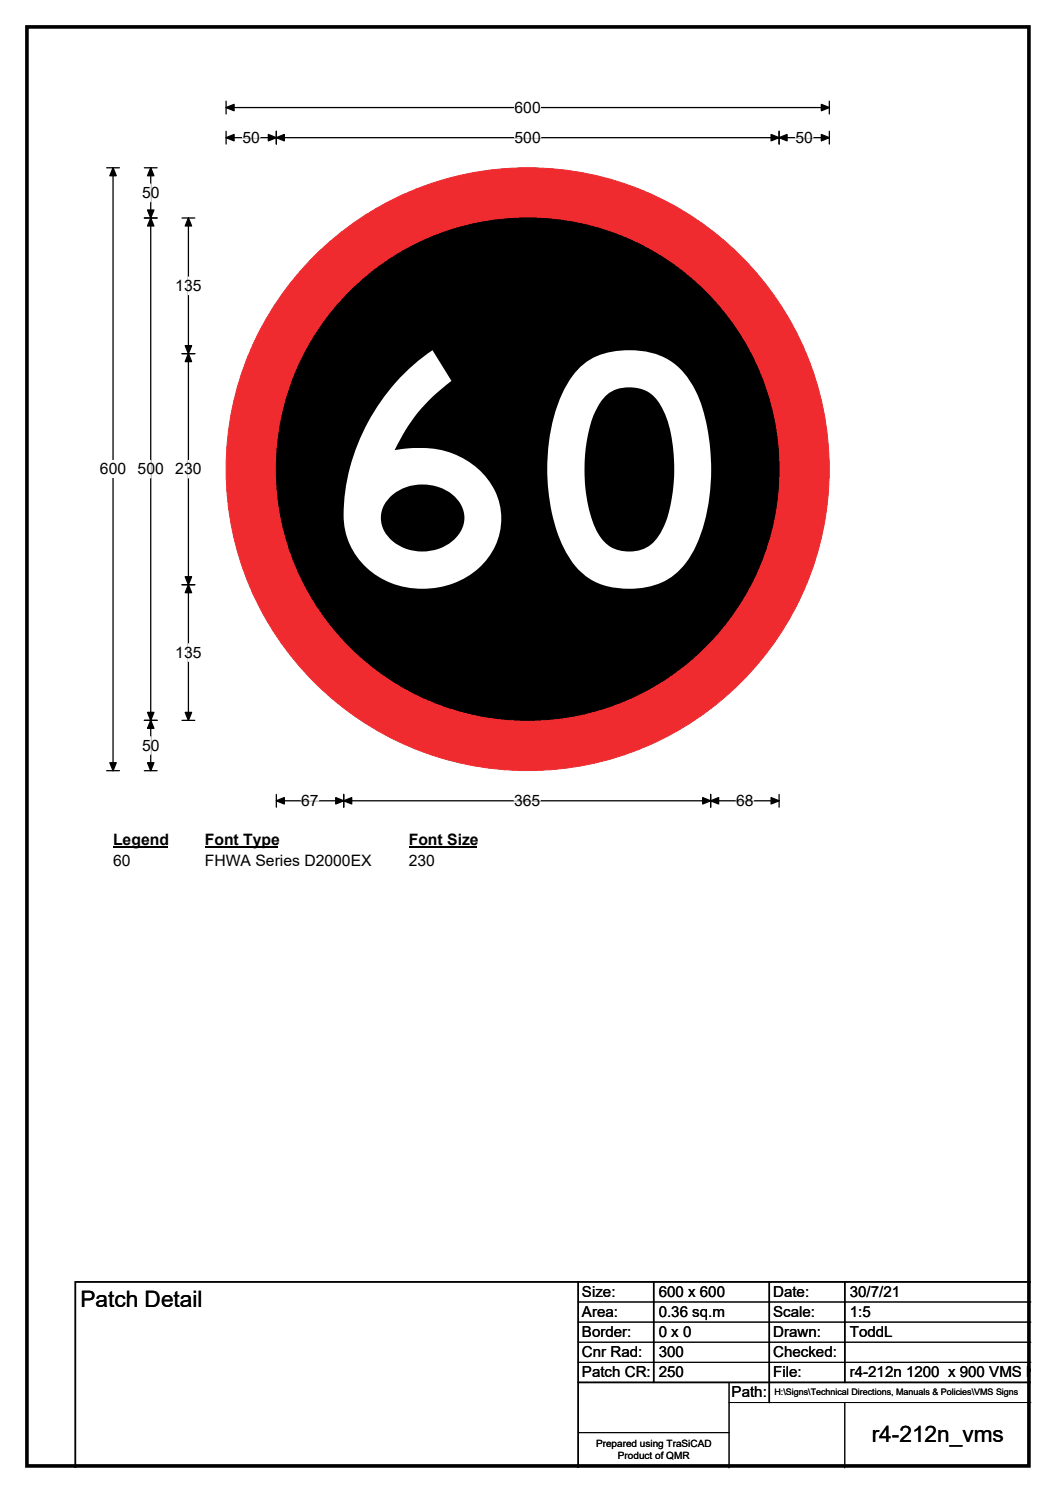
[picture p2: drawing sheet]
<svg xmlns="http://www.w3.org/2000/svg" width="210mm" height="297mm" viewBox="0 0 210 297" stroke-linecap="round" stroke-linejoin="round" font-family="sans-serif">
<path d="M5.4 5.4h199.2v286.3h-199.2z" fill="none" stroke="#000" stroke-width=".72"/>
<path d="M45 21.4h119.9M45 20.1v2.6M164.9 20.1v2.6" fill="none" stroke="#000" stroke-width=".25"/>
<path d="M45 21.4l1.5-.6v1.2zM163.3 20.8l1.6 .6-1.6 .6z" fill="#000" stroke="#000" stroke-width=".25"/>
<path d="M102.3 19.7h5.2v3.5h-5.2z" fill="#fff"/>
<g fill="none" stroke="#000" stroke-width=".25">
<path d="M21.2 33.4h2.5M22.5 33.4v119.9M45 27.4h119.9M45 26.1v2.6M54.9 26.1v2.6M154.9 26.1v2.6M164.9 26.1v2.6M21.2 153.3h2.5M54.9 158.1v2.5M54.9 159.3h100M68.3 158.1v2.5M141.3 158.1v2.5"/>
<path d="M154.9 158.1v2.5"/>
</g>
<g fill="#000" stroke="#000" stroke-width=".25">
<path d="M22.5 33.4l.6 1.6h-1.3zM45 27.4l1.5-.6v1.2zM54.9 27.4l1.6-.6v1.2zM53.4 26.8l1.5 .6-1.5 .6zM153.3 26.8l1.6 .6-1.6 .6zM154.9 27.4l1.6-.6v1.2zM163.3 26.8l1.6 .6-1.6 .6zM21.8 151.7h1.3l-.6 1.6zM54.9 159.3l1.6-.6v1.3zM68.3 159.3l1.6-.6v1.3zM66.8 158.7l1.5 .6-1.5 .7zM139.7 158.7l1.6 .6-1.6 .7z"/>
<path d="M141.3 159.3l1.6-.6v1.3zM153.3 158.7l1.6 .6-1.6 .7z"/>
</g>
<path d="M48.2 27.4h3.5M102.3 27.4h5.2M158.2 27.4h3.4M59.9 159.3h3.5M102.2 159.3h5.2M146.4 159.3h3.5" fill="none" stroke="#fff" stroke-width=".25"/>
<path d="M19.9 91.6h5.2v3.5h-5.2z" fill="#fff"/>
<path d="M28.7 33.4h2.5M30 33.4v119.9M28.7 43.4h2.5M36.2 43.4h2.5M37.5 43.4v99.9M36.2 70.4h2.5M36.2 116.3h2.5M28.7 143.3h2.5M28.7 153.3h2.5M36.2 143.3h2.5" fill="none" stroke="#000" stroke-width=".25"/>
<path d="M30 33.4l.6 1.6h-1.3zM30 43.4l.6 1.6h-1.3zM29.3 41.8h1.3l-.6 1.6zM37.5 43.4l.6 1.6h-1.3zM37.5 70.4l.6 1.5h-1.3zM36.8 68.8h1.3l-.6 1.6zM36.8 114.7h1.3l-.6 1.6zM37.5 116.3l.6 1.6h-1.3zM29.3 141.7h1.3l-.6 1.6zM30 143.3l.6 1.6h-1.3zM29.3 151.7h1.3l-.6 1.6zM36.8 141.7h1.3l-.6 1.6z" fill="#000" stroke="#000" stroke-width=".25"/>
<path d="M30 36.6v3.5M37.5 55.1v3.5M30 91.6v3.5M37.5 91.6v3.5M37.5 128.1v3.5M30 146.6v3.5" fill="none" stroke="#fff" stroke-width=".25"/>
<path d="M22.5 165.3h10.7v3.5h-10.7z" fill="#fff"/>
<path d="M22.5 168.6h10.7" fill="none" stroke="#000" stroke-width=".32"/>
<path d="M40.7 165.3h14.4v3.5h-14.4z" fill="#fff"/>
<path d="M40.7 168.6h14.4" fill="none" stroke="#000" stroke-width=".32"/>
<path d="M81.3 165.3h13.4v3.5h-13.4z" fill="#fff"/>
<path d="M81.3 168.6h13.4" fill="none" stroke="#000" stroke-width=".32"/>
<g fill="#fff">
<path d="M22.5 169.5h3.5v3.5h-3.5z"/>
<path d="M40.7 169.5h33.1v3.5h-33.1z"/>
<path d="M81.3 169.5h5.2v3.5h-5.2z"/>
</g>
<circle cx="104.9" cy="93.3" r="60" fill="#ef2b2f" stroke="#ef2b2f" stroke-width=".2"/>
<circle cx="104.9" cy="93.3" r="50" fill="#000" stroke="#000" stroke-width=".2"/>
<path d="M80.1 74.6a37.7 37.7 0 0 1 5.9-4.9l3.8 6.1a34.4 34.4 0 0 0-11.3 13.8l.5-.1a23.2 23.2 0 0 1 11 .7 14 14 0 0 1 9.5 15.1 14.8 14.8 0 0 1-13.9 11.8 15.3 15.3 0 0 1-17.1-12.3 38.3 38.3 0 0 1 6.7-24.2 41.3 41.3 0 0 1 4.9-6zM77.5 99a5.8 5.8 0 0 0 1.4 9.3 9.3 9.3 0 0 0 12.8-2.7 5.9 5.9 0 0 0-3-8.1 9.7 9.7 0 0 0-11.2 1.5zM115.4 73a14.2 14.2 0 0 1 10.8-3.3 13.4 13.4 0 0 1 12.4 8.6 40.8 40.8 0 0 1-.1 30.1 13.5 13.5 0 0 1-14 8.7 13 13 0 0 1-12.4-8.2 39 39 0 0 1-.1-31 17.4 17.4 0 0 1 3.4-4.9zM120.5 78.7a16.1 16.1 0 0 0-3.8 9 31.8 31.8 0 0 0 2 18.1 7.1 7.1 0 0 0 12.5 .4 25.7 25.7 0 0 0 2.8-10.9 31.3 31.3 0 0 0-2-13.5 7.3 7.3 0 0 0-11.5-3.1z" fill="#fff"/>
<path d="M115 255v37M130 255v20M153 255v24M168 255v20M205 255h-190v37M115 275h90" fill="none" stroke="#000" stroke-width=".3"/>
<path d="M115 259h90M115 263h90M115 267h90M115 271h90M145 279h60M145 275v17M168 279v13M115 285h30" fill="none" stroke="#000" stroke-width=".2"/>
<g font-size="4.5">
<text x="16" y="260.1">Patch Detail</text>
<text x="173.3" y="286.9">r4-212n_vms</text>
</g>
<g font-size="3.1">
<text x="102.3" y="22.5">600</text>
<text x="48.2" y="28.4">50</text>
<text x="102.3" y="28.4">500</text>
<text x="158.2" y="28.4">50</text>
<text x="28.2" y="39.4">50</text>
<text x="34.9" y="57.9">135</text>
<text x="19.9" y="94.4">600</text>
<text x="27.4" y="94.4">500</text>
<text x="34.9" y="94.4">230</text>
<text x="34.9" y="130.9">135</text>
<text x="28.2" y="149.4">50</text>
<text x="59.9" y="160.4">67</text>
<text x="102.2" y="160.4">365</text>
<text x="146.4" y="160.4">68</text>
<text x="22.5" y="168.1">Legend</text>
<text x="22.5" y="172.3">60</text>
<text x="40.7" y="168.1">Font Type</text>
<text x="40.7" y="172.3">FHWA Series D2000EX</text>
<text x="81.3" y="168.1">Font Size</text>
<text x="81.3" y="172.3">230</text>
</g>
<g font-size="3">
<text x="115.7" y="258">Size:</text>
<text x="131" y="258">600 x 600</text>
<text x="153.7" y="258">Date:</text>
<text x="169" y="258">30/7/21</text>
<text x="115.7" y="262">Area:</text>
<text x="131" y="262">0.36 sq.m</text>
<text x="153.7" y="262">Scale:</text>
<text x="169" y="262">1:5</text>
<text x="115.7" y="266">Border:</text>
<text x="115.7" y="270">Cnr Rad:</text>
<text x="131" y="266">0 x 0</text>
<text x="131" y="270">300</text>
<text x="153.7" y="266">Drawn:</text>
<text x="153.7" y="270">Checked:</text>
<text x="169" y="266">ToddL</text>
<text x="115.7" y="274">Patch CR:</text>
<text x="131" y="274">250</text>
<text x="153.7" y="274">File:</text>
<text x="169" y="274">r4-212n 1200 x 900 VMS N</text>
<text x="145.5" y="278">Path:</text>
</g>
<g font-size="2">
<text x="118.5" y="287.8">Prepared using TraSiCAD</text>
<text x="122.9" y="290.2">Product of QMR</text>
</g>
<text font-size="1.8" x="154" y="277.5">H:\Signs\Technical Directions, Manuals &amp; Policies\VMS Signs</text>
</svg>
